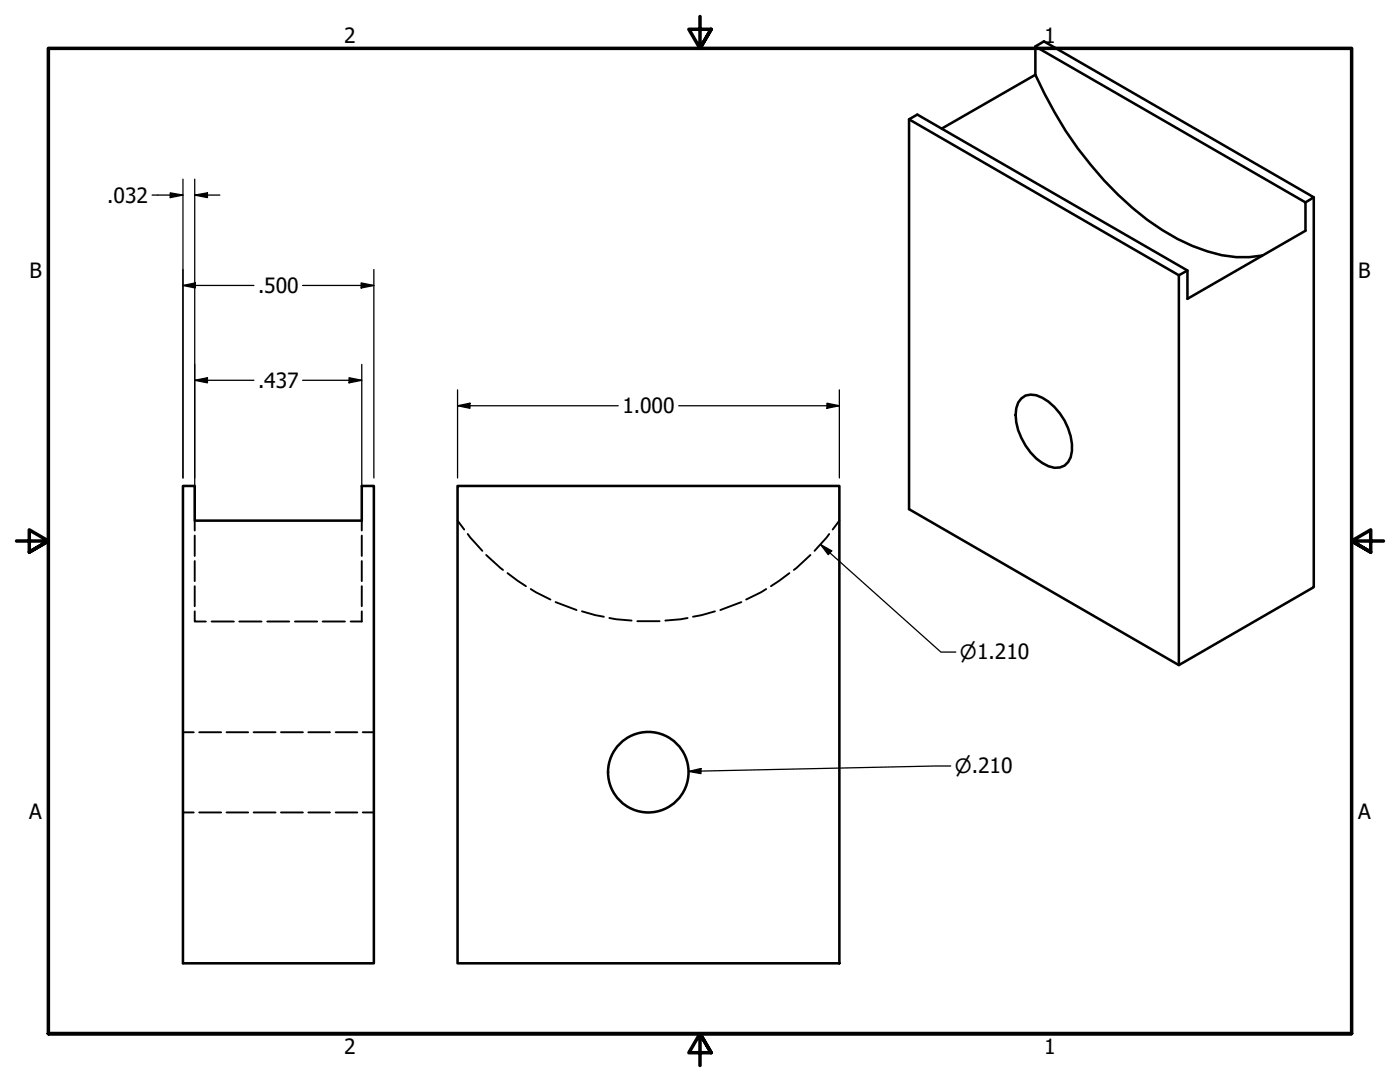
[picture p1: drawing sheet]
<svg xmlns="http://www.w3.org/2000/svg" width="279mm" height="216mm" viewBox="0 0 279 216" stroke-linecap="round" stroke-linejoin="round" font-family="sans-serif">
<!-- layer: Hidden (ANSI) -->
<g fill="none" stroke="#000" stroke-width=".38">
<path d="M38.9 103.9v2M38.9 106.9v4M38.9 112v4M38.9 117v4M72.2 103.9v2M72.2 106.9v4M72.2 112v4M72.2 117v4M91.3 103.9l1.3 1.8M93.3 106.6l3 3.3M97 110.7l3.4 3M101.3 114.4l3.7 2.6"/>
<path d="M105.9 117.5l4 2.1M152.9 117.5l-4 2.1M157.5 114.4l-3.6 2.6M161.7 110.7l-3.3 3M165.5 106.6l-2.9 3.3M167.5 103.9l-1.3 1.8M38.9 122v2h2.2M42.2 124h4.5M47.8 124h4.4M53.3 124h4.4M58.9 124h4.4M64.4 124h4.4"/>
<path d="M72.2 122v2h-2.2M110.9 120.1l4.2 1.6M116.1 122l2.7 .7 1.7 .4M121.6 123.3l4.4 .5M127.2 124h4.4M137.2 123.3l-4.4 .5M142.7 122l-2.7 .7-1.7 .4M148 120.1l-4.2 1.6M36.5 146.1h2.2M39.8 146.1h4.3M45.2 146.1h4.3M50.6 146.1h4.4"/>
<path d="M56.1 146.1h4.4M61.5 146.1h4.3M67 146.1h4.3M72.4 146.1h2.2M36.5 162.1h2.2M39.8 162.1h4.3M45.2 162.1h4.3M50.6 162.1h4.4M56.1 162.1h4.4M61.5 162.1h4.3M67 162.1h4.3M72.4 162.1h2.2"/>
</g>
<!-- layer: Visible (ANSI) -->
<g fill="none" stroke="#000" stroke-width=".51">
<path d="M206.6 14.9v-5.6l53.9 31.1v5.6l-23.5 13.6v-5.6l-53.9-31.1-1.7 .9v77.8l53.9 31.1 26.9-15.5v-77.8M206.6 14.9a74.1 74.1 0 0 0 22.4 29 35.6 35.6 0 0 0 17.7 7.4h2.7l2.5-.3M206.6 9.3l1.7-1 53.9 31.1-1.7 1M206.6 14.9l-18.6 10.8M181.4 23.8l53.9 31.1 1.7-.9M235.3 54.9v77.8M203.8 79.5a3.4 3.4 0 0 1 4.2-.1 11.9 11.9 0 0 1 5.9 10.6 3.2 3.2 0 0 1-4.7 3 11.8 11.8 0 0 1-6.4-11.5l.4-1.2zM36.5 97h2.4v6.9h33.3v-6.9h2.4v95.2h-38.1zM91.3 97h76.2v95.2h-76.2z"/>
<circle cx="129.4" cy="154.1" r="8"/>
</g>
<!-- layer: Border (ANSI) -->
<path d="M139.7 3.3v6.4l-2.2-3.9h4.4l-2.2 3.9 2.2-3.9M3.3 107.9h6.4l-3.9-2.2v4.5l3.9-2.3-3.9 2.3M276.1 107.9h-6.4l3.9-2.2v4.5l-3.9-2.3 3.9 2.3M9.7 206.2v-196.5h260v196.5h-260h260M141.9 210.1l-2.2-3.9 2.2 3.9h-4.4l2.2-3.9v6.4" fill="none" stroke="#000" stroke-width=".7"/>
<!-- layer: Dimension (ANSI) -->
<g fill="none" stroke="#000" stroke-width=".25">
<path d="M30.4 38.9h6.1M34 38.5l2.5 .4-2.5 .5zM36.5 35.8v59.6M38.9 38.9l2.5-.4v.9zM38.9 35.8v66.5M38.9 38.9h5M36.5 57l2.5-.5v1zM36.5 57h14.2M60.4 57h14.2M72.1 56.5l2.5 .5-2.5 .5zM74.6 53.8v41.6M38.9 75.9l2.5-.5v1z"/>
<path d="M38.9 75.9h11.8M60.4 75.9h11.8M69.7 75.4l2.5 .5-2.5 .5zM72.2 72.7v29.6M91.3 77.8v17.6M167.5 77.8v17.6M91.3 81l2.5-.5v1zM91.3 81h32.1M135.4 81h32.1M165 80.5l2.5 .5-2.5 .5zM163.8 108.6l2.2 1.3-.7 .8zM163.8 108.6l24 21.5h3"/>
<path d="M137.4 153.9l2.5-.5v1zM189.7 152.8l-52.3 1.1"/>
</g>
<g fill="#000">
<path d="M34 38.5l2.5 .4-2.5 .5z" fill-rule="evenodd"/>
<path d="M38.9 38.9l2.5-.4v.9z" fill-rule="evenodd"/>
<path d="M36.5 57l2.5-.5v1z" fill-rule="evenodd"/>
<path d="M72.1 56.5l2.5 .5-2.5 .5z" fill-rule="evenodd"/>
<path d="M38.9 75.9l2.5-.5v1z" fill-rule="evenodd"/>
<path d="M69.7 75.4l2.5 .5-2.5 .5z" fill-rule="evenodd"/>
<path d="M91.3 81l2.5-.5v1z" fill-rule="evenodd"/>
<path d="M165 80.5l2.5 .5-2.5 .5z" fill-rule="evenodd"/>
<path d="M163.8 108.6l2.2 1.3-.7 .8z" fill-rule="evenodd"/>
<path d="M137.4 153.9l2.5-.5v1z" fill-rule="evenodd"/>
</g>
<g font-size="4.2">
<text x="68.7" y="8.6">2</text>
<text x="208.4" y="8.6">1</text>
<text x="21.4" y="40.4">.032</text>
<text x="5.9" y="55.5">B</text>
<text x="51.5" y="58.5">.500</text>
<text x="271.1" y="55.5">B</text>
<text x="51.5" y="77.4">.437</text>
<text x="124.2" y="82.5">1.000</text>
<text x="5.8" y="163.4">A</text>
<text x="271" y="163.4">A</text>
<text x="68.7" y="210.3">2</text>
<text x="208.4" y="210.3">1</text>
</g>
<g font-size="3.9">
<text x="191.6" y="131.6">⌀1.210</text>
<text x="190.6" y="154.3">⌀.210</text>
</g>
</svg>
